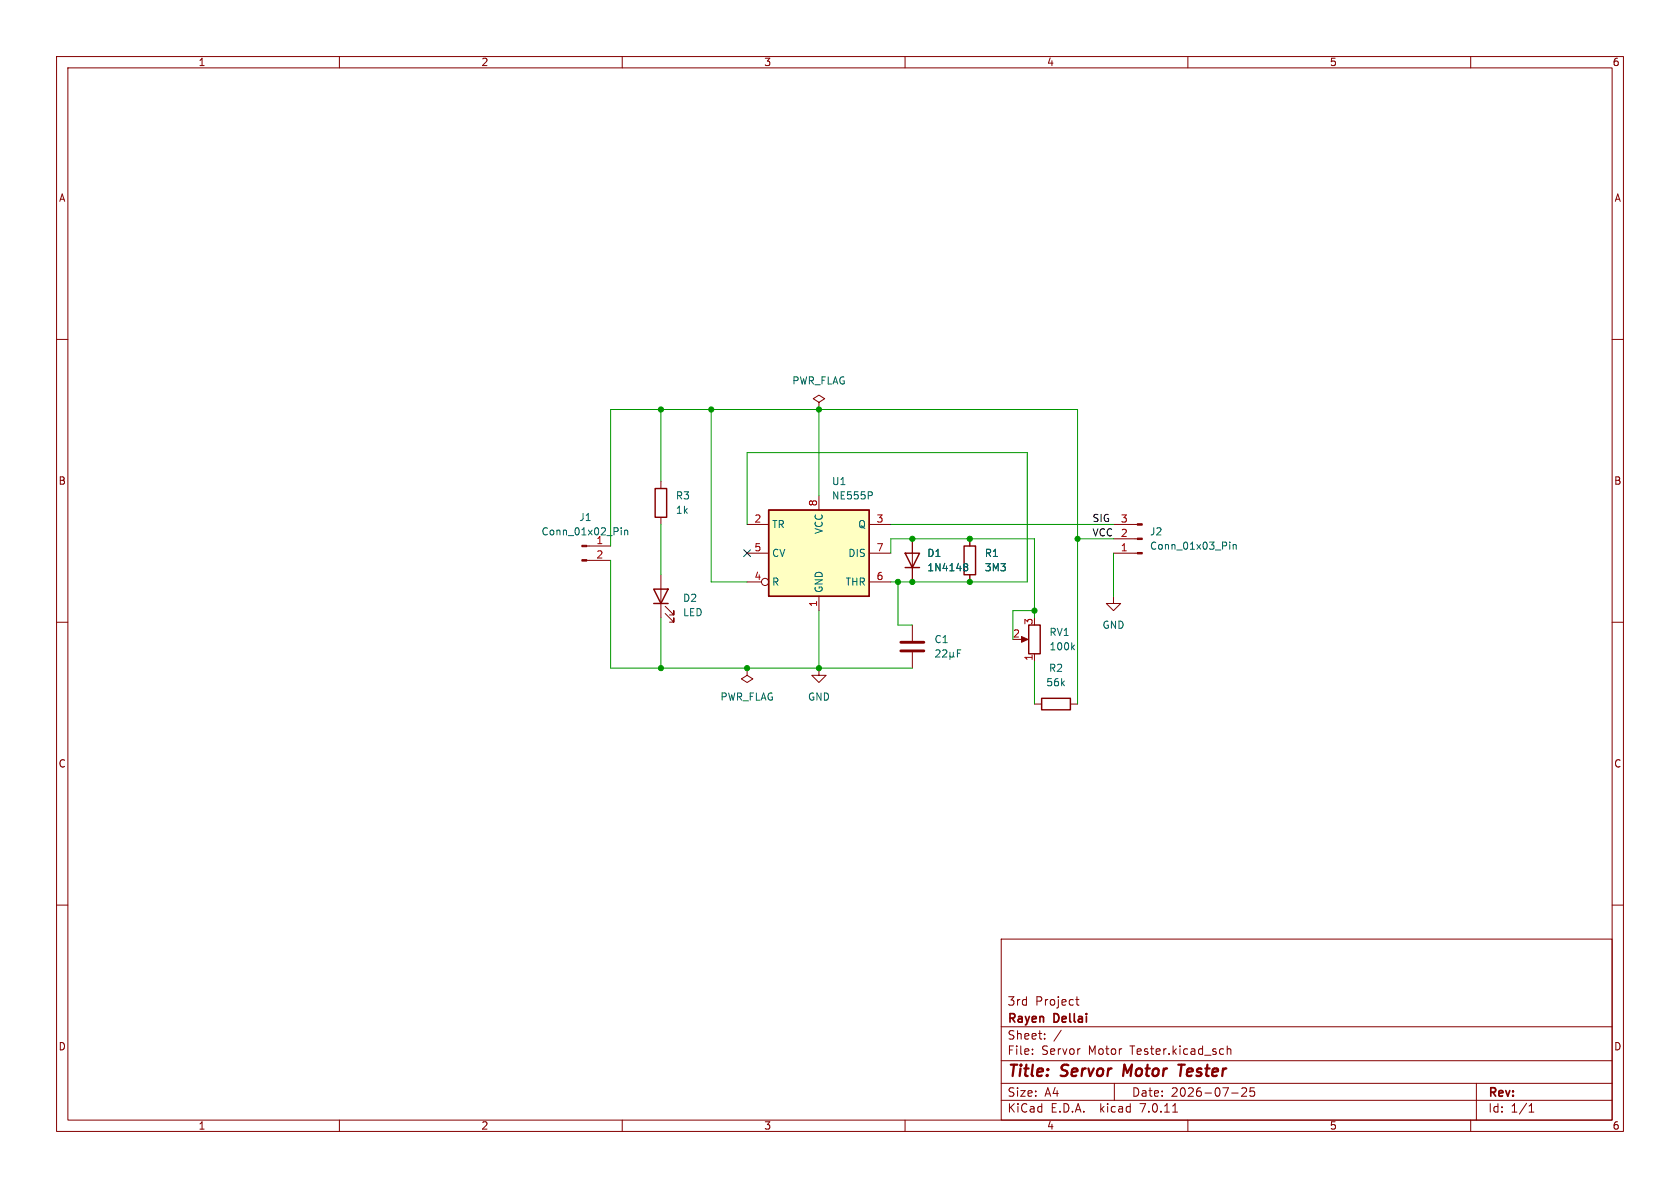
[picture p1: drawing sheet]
(kicad_sch (version 20230121) (generator eeschema)

 (paper "A4")

 (title_block
  (title "Servor Motor Tester")
  (date "2026-07-25")
  (company "Rayen Dellai")
  (comment 1 "3rd Project"))

 (lib_symbols
  (symbol "Connector:Conn_01x02_Pin" (pin_names (offset 1.016) hide) (in_bom yes) (on_board yes)
   (property "Reference" "J" (at 0 2.54 0) (effects (font (size 1.27 1.27))))
   (property "Value" "Conn_01x02_Pin" (at 0 -5.08 0) (effects (font (size 1.27 1.27))))
   (property "Footprint" "" (at 0 0 0) (effects (font (size 1.27 1.27)) hide))
   (property "Datasheet" "~" (at 0 0 0) (effects (font (size 1.27 1.27)) hide))
   (property "ki_locked" "" (at 0 0 0) (effects (font (size 1.27 1.27))))
   (symbol "Conn_01x02_Pin_1_1"
    (polyline (pts (xy 1.27 -2.54) (xy 0.8636 -2.54)) (stroke (width 0.1524) (type default)) (fill (type none)))
    (polyline (pts (xy 1.27 0) (xy 0.8636 0)) (stroke (width 0.1524) (type default)) (fill (type none)))
    (rectangle (start 0.8636 -2.413) (end 0 -2.667) (stroke (width 0.1524) (type default)) (fill (type outline)))
    (rectangle (start 0.8636 0.127) (end 0 -0.127) (stroke (width 0.1524) (type default)) (fill (type outline)))
    (pin passive line (at 5.08 0 180) (length 3.81) (name "Pin_1" (effects (font (size 1.27 1.27)))) (number "1" (effects (font (size 1.27 1.27)))))
    (pin passive line (at 5.08 -2.54 180) (length 3.81) (name "Pin_2" (effects (font (size 1.27 1.27)))) (number "2" (effects (font (size 1.27 1.27)))))))
  (symbol "Connector:Conn_01x03_Pin" (pin_names (offset 1.016) hide) (in_bom yes) (on_board yes)
   (property "Reference" "J" (at 0 5.08 0) (effects (font (size 1.27 1.27))))
   (property "Value" "Conn_01x03_Pin" (at 0 -5.08 0) (effects (font (size 1.27 1.27))))
   (property "Footprint" "" (at 0 0 0) (effects (font (size 1.27 1.27)) hide))
   (property "Datasheet" "~" (at 0 0 0) (effects (font (size 1.27 1.27)) hide))
   (property "ki_locked" "" (at 0 0 0) (effects (font (size 1.27 1.27))))
   (symbol "Conn_01x03_Pin_1_1"
    (polyline (pts (xy 1.27 -2.54) (xy 0.8636 -2.54)) (stroke (width 0.1524) (type default)) (fill (type none)))
    (polyline (pts (xy 1.27 0) (xy 0.8636 0)) (stroke (width 0.1524) (type default)) (fill (type none)))
    (polyline (pts (xy 1.27 2.54) (xy 0.8636 2.54)) (stroke (width 0.1524) (type default)) (fill (type none)))
    (rectangle (start 0.8636 -2.413) (end 0 -2.667) (stroke (width 0.1524) (type default)) (fill (type outline)))
    (rectangle (start 0.8636 0.127) (end 0 -0.127) (stroke (width 0.1524) (type default)) (fill (type outline)))
    (rectangle (start 0.8636 2.667) (end 0 2.413) (stroke (width 0.1524) (type default)) (fill (type outline)))
    (pin passive line (at 5.08 2.54 180) (length 3.81) (name "Pin_1" (effects (font (size 1.27 1.27)))) (number "1" (effects (font (size 1.27 1.27)))))
    (pin passive line (at 5.08 0 180) (length 3.81) (name "Pin_2" (effects (font (size 1.27 1.27)))) (number "2" (effects (font (size 1.27 1.27)))))
    (pin passive line (at 5.08 -2.54 180) (length 3.81) (name "Pin_3" (effects (font (size 1.27 1.27)))) (number "3" (effects (font (size 1.27 1.27)))))))
  (symbol "Device:C" (pin_numbers hide) (pin_names (offset 0.254)) (in_bom yes) (on_board yes)
   (property "Reference" "C" (at 0.635 2.54 0) (effects (font (size 1.27 1.27)) (justify left)))
   (property "Value" "C" (at 0.635 -2.54 0) (effects (font (size 1.27 1.27)) (justify left)))
   (property "Footprint" "" (at 0.9652 -3.81 0) (effects (font (size 1.27 1.27)) hide))
   (property "Datasheet" "~" (at 0 0 0) (effects (font (size 1.27 1.27)) hide))
   (symbol "C_0_1"
    (polyline (pts (xy -2.032 -0.762) (xy 2.032 -0.762)) (stroke (width 0.508) (type default)) (fill (type none)))
    (polyline (pts (xy -2.032 0.762) (xy 2.032 0.762)) (stroke (width 0.508) (type default)) (fill (type none))))
   (symbol "C_1_1"
    (pin passive line (at 0 3.81 270) (length 2.794) (name "~" (effects (font (size 1.27 1.27)))) (number "1" (effects (font (size 1.27 1.27)))))
    (pin passive line (at 0 -3.81 90) (length 2.794) (name "~" (effects (font (size 1.27 1.27)))) (number "2" (effects (font (size 1.27 1.27)))))))
  (symbol "Device:LED" (pin_numbers hide) (pin_names (offset 1.016) hide) (in_bom yes) (on_board yes)
   (property "Reference" "D" (at 0 2.54 0) (effects (font (size 1.27 1.27))))
   (property "Value" "LED" (at 0 -2.54 0) (effects (font (size 1.27 1.27))))
   (property "Footprint" "" (at 0 0 0) (effects (font (size 1.27 1.27)) hide))
   (property "Datasheet" "~" (at 0 0 0) (effects (font (size 1.27 1.27)) hide))
   (symbol "LED_0_1"
    (polyline (pts (xy -1.27 -1.27) (xy -1.27 1.27)) (stroke (width 0.254) (type default)) (fill (type none)))
    (polyline (pts (xy -1.27 0) (xy 1.27 0)) (stroke (width 0) (type default)) (fill (type none)))
    (polyline (pts (xy 1.27 -1.27) (xy 1.27 1.27) (xy -1.27 0) (xy 1.27 -1.27)) (stroke (width 0.254) (type default)) (fill (type none)))
    (polyline (pts (xy -3.048 -0.762) (xy -4.572 -2.286) (xy -3.81 -2.286) (xy -4.572 -2.286) (xy -4.572 -1.524)) (stroke (width 0) (type default)) (fill (type none)))
    (polyline (pts (xy -1.778 -0.762) (xy -3.302 -2.286) (xy -2.54 -2.286) (xy -3.302 -2.286) (xy -3.302 -1.524)) (stroke (width 0) (type default)) (fill (type none))))
   (symbol "LED_1_1"
    (pin passive line (at -3.81 0 0) (length 2.54) (name "K" (effects (font (size 1.27 1.27)))) (number "1" (effects (font (size 1.27 1.27)))))
    (pin passive line (at 3.81 0 180) (length 2.54) (name "A" (effects (font (size 1.27 1.27)))) (number "2" (effects (font (size 1.27 1.27)))))))
  (symbol "Device:R" (pin_numbers hide) (pin_names (offset 0)) (in_bom yes) (on_board yes)
   (property "Reference" "R" (at 2.032 0 90) (effects (font (size 1.27 1.27))))
   (property "Value" "R" (at 0 0 90) (effects (font (size 1.27 1.27))))
   (property "Footprint" "" (at -1.778 0 90) (effects (font (size 1.27 1.27)) hide))
   (property "Datasheet" "~" (at 0 0 0) (effects (font (size 1.27 1.27)) hide))
   (symbol "R_0_1"
    (rectangle (start -1.016 -2.54) (end 1.016 2.54) (stroke (width 0.254) (type default)) (fill (type none))))
   (symbol "R_1_1"
    (pin passive line (at 0 3.81 270) (length 1.27) (name "~" (effects (font (size 1.27 1.27)))) (number "1" (effects (font (size 1.27 1.27)))))
    (pin passive line (at 0 -3.81 90) (length 1.27) (name "~" (effects (font (size 1.27 1.27)))) (number "2" (effects (font (size 1.27 1.27)))))))
  (symbol "Device:R_Potentiometer" (pin_names (offset 1.016) hide) (in_bom yes) (on_board yes)
   (property "Reference" "RV" (at -4.445 0 90) (effects (font (size 1.27 1.27))))
   (property "Value" "R_Potentiometer" (at -2.54 0 90) (effects (font (size 1.27 1.27))))
   (property "Footprint" "" (at 0 0 0) (effects (font (size 1.27 1.27)) hide))
   (property "Datasheet" "~" (at 0 0 0) (effects (font (size 1.27 1.27)) hide))
   (symbol "R_Potentiometer_0_1"
    (polyline (pts (xy 2.54 0) (xy 1.524 0)) (stroke (width 0) (type default)) (fill (type none)))
    (polyline (pts (xy 1.143 0) (xy 2.286 0.508) (xy 2.286 -0.508) (xy 1.143 0)) (stroke (width 0) (type default)) (fill (type outline)))
    (rectangle (start 1.016 2.54) (end -1.016 -2.54) (stroke (width 0.254) (type default)) (fill (type none))))
   (symbol "R_Potentiometer_1_1"
    (pin passive line (at 0 3.81 270) (length 1.27) (name "1" (effects (font (size 1.27 1.27)))) (number "1" (effects (font (size 1.27 1.27)))))
    (pin passive line (at 3.81 0 180) (length 1.27) (name "2" (effects (font (size 1.27 1.27)))) (number "2" (effects (font (size 1.27 1.27)))))
    (pin passive line (at 0 -3.81 90) (length 1.27) (name "3" (effects (font (size 1.27 1.27)))) (number "3" (effects (font (size 1.27 1.27)))))))
  (symbol "Diode:1N4148" (pin_numbers hide) (pin_names hide) (in_bom yes) (on_board yes)
   (property "Reference" "D" (at 0 2.54 0) (effects (font (size 1.27 1.27))))
   (property "Value" "1N4148" (at 0 -2.54 0) (effects (font (size 1.27 1.27))))
   (property "Footprint" "Diode_THT:D_DO-35_SOD27_P7.62mm_Horizontal" (at 0 0 0) (effects (font (size 1.27 1.27)) hide))
   (property "Datasheet" "https://assets.nexperia.com/documents/data-sheet/1N4148_1N4448.pdf" (at 0 0 0) (effects (font (size 1.27 1.27)) hide))
   (property "Sim.Device" "D" (at 0 0 0) (effects (font (size 1.27 1.27)) hide))
   (property "Sim.Pins" "1=K 2=A" (at 0 0 0) (effects (font (size 1.27 1.27)) hide))
   (symbol "1N4148_0_1"
    (polyline (pts (xy -1.27 1.27) (xy -1.27 -1.27)) (stroke (width 0.254) (type default)) (fill (type none)))
    (polyline (pts (xy 1.27 0) (xy -1.27 0)) (stroke (width 0) (type default)) (fill (type none)))
    (polyline (pts (xy 1.27 1.27) (xy 1.27 -1.27) (xy -1.27 0) (xy 1.27 1.27)) (stroke (width 0.254) (type default)) (fill (type none))))
   (symbol "1N4148_1_1"
    (pin passive line (at -3.81 0 0) (length 2.54) (name "K" (effects (font (size 1.27 1.27)))) (number "1" (effects (font (size 1.27 1.27)))))
    (pin passive line (at 3.81 0 180) (length 2.54) (name "A" (effects (font (size 1.27 1.27)))) (number "2" (effects (font (size 1.27 1.27)))))))
  (symbol "Timer:NE555P" (in_bom yes) (on_board yes)
   (property "Reference" "U" (at -10.16 8.89 0) (effects (font (size 1.27 1.27)) (justify left)))
   (property "Value" "NE555P" (at 2.54 8.89 0) (effects (font (size 1.27 1.27)) (justify left)))
   (property "Footprint" "Package_DIP:DIP-8_W7.62mm" (at 16.51 -10.16 0) (effects (font (size 1.27 1.27)) hide))
   (property "Datasheet" "http://www.ti.com/lit/ds/symlink/ne555.pdf" (at 21.59 -10.16 0) (effects (font (size 1.27 1.27)) hide))
   (symbol "NE555P_0_0"
    (pin power_in line (at 0 -10.16 90) (length 2.54) (name "GND" (effects (font (size 1.27 1.27)))) (number "1" (effects (font (size 1.27 1.27)))))
    (pin power_in line (at 0 10.16 270) (length 2.54) (name "VCC" (effects (font (size 1.27 1.27)))) (number "8" (effects (font (size 1.27 1.27))))))
   (symbol "NE555P_0_1"
    (rectangle (start -8.89 -7.62) (end 8.89 7.62) (stroke (width 0.254) (type default)) (fill (type background)))
    (rectangle (start -8.89 -7.62) (end 8.89 7.62) (stroke (width 0.254) (type default)) (fill (type background))))
   (symbol "NE555P_1_1"
    (pin input line (at -12.7 5.08 0) (length 3.81) (name "TR" (effects (font (size 1.27 1.27)))) (number "2" (effects (font (size 1.27 1.27)))))
    (pin output line (at 12.7 5.08 180) (length 3.81) (name "Q" (effects (font (size 1.27 1.27)))) (number "3" (effects (font (size 1.27 1.27)))))
    (pin input inverted (at -12.7 -5.08 0) (length 3.81) (name "R" (effects (font (size 1.27 1.27)))) (number "4" (effects (font (size 1.27 1.27)))))
    (pin input line (at -12.7 0 0) (length 3.81) (name "CV" (effects (font (size 1.27 1.27)))) (number "5" (effects (font (size 1.27 1.27)))))
    (pin input line (at 12.7 -5.08 180) (length 3.81) (name "THR" (effects (font (size 1.27 1.27)))) (number "6" (effects (font (size 1.27 1.27)))))
    (pin input line (at 12.7 0 180) (length 3.81) (name "DIS" (effects (font (size 1.27 1.27)))) (number "7" (effects (font (size 1.27 1.27)))))))
  (symbol "power:GND" (power) (pin_names (offset 0)) (in_bom yes) (on_board yes)
   (property "Reference" "#PWR" (at 0 -6.35 0) (effects (font (size 1.27 1.27)) hide))
   (property "Value" "GND" (at 0 -3.81 0) (effects (font (size 1.27 1.27))))
   (property "Footprint" "" (at 0 0 0) (effects (font (size 1.27 1.27)) hide))
   (property "Datasheet" "" (at 0 0 0) (effects (font (size 1.27 1.27)) hide))
   (symbol "GND_0_1"
    (polyline (pts (xy 0 0) (xy 0 -1.27) (xy 1.27 -1.27) (xy 0 -2.54) (xy -1.27 -1.27) (xy 0 -1.27)) (stroke (width 0) (type default)) (fill (type none))))
   (symbol "GND_1_1"
    (pin power_in line (at 0 0 270) (length 0) hide (name "GND" (effects (font (size 1.27 1.27)))) (number "1" (effects (font (size 1.27 1.27)))))))
  (symbol "power:PWR_FLAG" (power) (pin_numbers hide) (pin_names (offset 0) hide) (in_bom yes) (on_board yes)
   (property "Reference" "#FLG" (at 0 1.905 0) (effects (font (size 1.27 1.27)) hide))
   (property "Value" "PWR_FLAG" (at 0 3.81 0) (effects (font (size 1.27 1.27))))
   (property "Footprint" "" (at 0 0 0) (effects (font (size 1.27 1.27)) hide))
   (property "Datasheet" "~" (at 0 0 0) (effects (font (size 1.27 1.27)) hide))
   (symbol "PWR_FLAG_0_0"
    (pin power_out line (at 0 0 90) (length 0) (name "pwr" (effects (font (size 1.27 1.27)))) (number "1" (effects (font (size 1.27 1.27))))))
   (symbol "PWR_FLAG_0_1"
    (polyline (pts (xy 0 0) (xy 0 1.27) (xy -1.016 1.905) (xy 0 2.54) (xy 1.016 1.905) (xy 0 1.27)) (stroke (width 0) (type default)) (fill (type none))))))

 (junction (at 158.75 102.87) (diameter 0) (color 0 0 0 0))
 (junction (at 132.08 118.11) (diameter 0) (color 0 0 0 0))
 (junction (at 171.45 95.25) (diameter 0) (color 0 0 0 0))
 (junction (at 144.78 72.39) (diameter 0) (color 0 0 0 0))
 (junction (at 161.29 95.25) (diameter 0) (color 0 0 0 0))
 (junction (at 116.84 118.11) (diameter 0) (color 0 0 0 0))
 (junction (at 116.84 72.39) (diameter 0) (color 0 0 0 0))
 (junction (at 125.73 72.39) (diameter 0) (color 0 0 0 0))
 (junction (at 171.45 102.87) (diameter 0) (color 0 0 0 0))
 (junction (at 182.88 107.95) (diameter 0) (color 0 0 0 0))
 (junction (at 161.29 102.87) (diameter 0) (color 0 0 0 0))
 (junction (at 144.78 118.11) (diameter 0) (color 0 0 0 0))
 (junction (at 190.5 95.25) (diameter 0) (color 0 0 0 0))

 (no_connect (at 132.08 97.79))

 (wire (pts (xy 107.95 118.11) (xy 116.84 118.11)) (stroke (width 0) (type default)))
 (wire (pts (xy 190.5 95.25) (xy 196.85 95.25)) (stroke (width 0) (type default)))
 (wire (pts (xy 116.84 72.39) (xy 125.73 72.39)) (stroke (width 0) (type default)))
 (wire (pts (xy 132.08 102.87) (xy 125.73 102.87)) (stroke (width 0) (type default)))
 (wire (pts (xy 116.84 72.39) (xy 116.84 85.09)) (stroke (width 0) (type default)))
 (wire (pts (xy 171.45 102.87) (xy 181.61 102.87)) (stroke (width 0) (type default)))
 (wire (pts (xy 190.5 124.46) (xy 190.5 95.25)) (stroke (width 0) (type default)))
 (wire (pts (xy 116.84 92.71) (xy 116.84 101.6)) (stroke (width 0) (type default)))
 (wire (pts (xy 144.78 118.11) (xy 144.78 107.95)) (stroke (width 0) (type default)))
 (wire (pts (xy 132.08 80.01) (xy 181.61 80.01)) (stroke (width 0) (type default)))
 (wire (pts (xy 181.61 80.01) (xy 181.61 102.87)) (stroke (width 0) (type default)))
 (wire (pts (xy 182.88 95.25) (xy 171.45 95.25)) (stroke (width 0) (type default)))
 (wire (pts (xy 158.75 102.87) (xy 158.75 110.49)) (stroke (width 0) (type default)))
 (wire (pts (xy 144.78 118.11) (xy 161.29 118.11)) (stroke (width 0) (type default)))
 (wire (pts (xy 157.48 92.71) (xy 196.85 92.71)) (stroke (width 0) (type default)))
 (wire (pts (xy 157.48 97.79) (xy 157.48 95.25)) (stroke (width 0) (type default)))
 (wire (pts (xy 158.75 102.87) (xy 157.48 102.87)) (stroke (width 0) (type default)))
 (wire (pts (xy 132.08 92.71) (xy 132.08 80.01)) (stroke (width 0) (type default)))
 (wire (pts (xy 107.95 96.52) (xy 107.95 72.39)) (stroke (width 0) (type default)))
 (wire (pts (xy 190.5 72.39) (xy 144.78 72.39)) (stroke (width 0) (type default)))
 (wire (pts (xy 158.75 102.87) (xy 161.29 102.87)) (stroke (width 0) (type default)))
 (wire (pts (xy 179.07 107.95) (xy 182.88 107.95)) (stroke (width 0) (type default)))
 (wire (pts (xy 116.84 118.11) (xy 132.08 118.11)) (stroke (width 0) (type default)))
 (wire (pts (xy 182.88 124.46) (xy 182.88 116.84)) (stroke (width 0) (type default)))
 (wire (pts (xy 190.5 95.25) (xy 190.5 72.39)) (stroke (width 0) (type default)))
 (wire (pts (xy 161.29 95.25) (xy 171.45 95.25)) (stroke (width 0) (type default)))
 (wire (pts (xy 107.95 72.39) (xy 116.84 72.39)) (stroke (width 0) (type default)))
 (wire (pts (xy 196.85 97.79) (xy 196.85 105.41)) (stroke (width 0) (type default)))
 (wire (pts (xy 179.07 113.03) (xy 179.07 107.95)) (stroke (width 0) (type default)))
 (wire (pts (xy 125.73 102.87) (xy 125.73 72.39)) (stroke (width 0) (type default)))
 (wire (pts (xy 125.73 72.39) (xy 144.78 72.39)) (stroke (width 0) (type default)))
 (wire (pts (xy 182.88 109.22) (xy 182.88 107.95)) (stroke (width 0) (type default)))
 (wire (pts (xy 144.78 72.39) (xy 144.78 87.63)) (stroke (width 0) (type default)))
 (wire (pts (xy 107.95 99.06) (xy 107.95 118.11)) (stroke (width 0) (type default)))
 (wire (pts (xy 132.08 118.11) (xy 144.78 118.11)) (stroke (width 0) (type default)))
 (wire (pts (xy 157.48 95.25) (xy 161.29 95.25)) (stroke (width 0) (type default)))
 (wire (pts (xy 116.84 109.22) (xy 116.84 118.11)) (stroke (width 0) (type default)))
 (wire (pts (xy 182.88 107.95) (xy 182.88 95.25)) (stroke (width 0) (type default)))
 (wire (pts (xy 158.75 110.49) (xy 161.29 110.49)) (stroke (width 0) (type default)))
 (wire (pts (xy 161.29 102.87) (xy 171.45 102.87)) (stroke (width 0) (type default)))

 (label "VCC" (at 193.04 95.25 0) (fields_autoplaced) (effects (font (size 1.27 1.27)) (justify left bottom)))
 (label "SIG" (at 193.04 92.71 0) (fields_autoplaced) (effects (font (size 1.27 1.27)) (justify left bottom)))

 (symbol (lib_id "Diode:1N4148") (at 161.29 99.06 90) (unit 1) (in_bom yes) (on_board yes) (dnp no) (fields_autoplaced)
  (property "Reference" "D1" (at 163.83 97.79 90) (effects (font (size 1.27 1.27)) (justify right)))
  (property "Value" "1N4148" (at 163.83 100.33 90) (effects (font (size 1.27 1.27)) (justify right)))
  (property "Footprint" "Diode_THT:D_DO-35_SOD27_P7.62mm_Horizontal" (at 161.29 99.06 0) (effects (font (size 1.27 1.27)) hide))
  (property "Datasheet" "https://assets.nexperia.com/documents/data-sheet/1N4148_1N4448.pdf" (at 161.29 99.06 0) (effects (font (size 1.27 1.27)) hide))
  (property "Sim.Device" "D" (at 161.29 99.06 0) (effects (font (size 1.27 1.27)) hide))
  (property "Sim.Pins" "1=K 2=A" (at 161.29 99.06 0) (effects (font (size 1.27 1.27)) hide)) (pin "2") (pin "1"))

 (symbol (lib_id "power:PWR_FLAG") (at 132.08 118.11 180) (unit 1) (in_bom yes) (on_board yes) (dnp no) (fields_autoplaced)
  (property "Reference" "#FLG01" (at 132.08 120.015 0) (effects (font (size 1.27 1.27)) hide))
  (property "Value" "PWR_FLAG" (at 132.08 123.19 0) (effects (font (size 1.27 1.27))))
  (property "Footprint" "" (at 132.08 118.11 0) (effects (font (size 1.27 1.27)) hide))
  (property "Datasheet" "~" (at 132.08 118.11 0) (effects (font (size 1.27 1.27)) hide)) (pin "1"))

 (symbol (lib_id "Device:LED") (at 116.84 105.41 90) (unit 1) (in_bom yes) (on_board yes) (dnp no) (fields_autoplaced)
  (property "Reference" "D2" (at 120.65 105.7275 90) (effects (font (size 1.27 1.27)) (justify right)))
  (property "Value" "LED" (at 120.65 108.2675 90) (effects (font (size 1.27 1.27)) (justify right)))
  (property "Footprint" "LED_THT:LED_D3.0mm" (at 116.84 105.41 0) (effects (font (size 1.27 1.27)) hide))
  (property "Datasheet" "~" (at 116.84 105.41 0) (effects (font (size 1.27 1.27)) hide)) (pin "2") (pin "1"))

 (symbol (lib_id "Connector:Conn_01x03_Pin") (at 201.93 95.25 180) (unit 1) (in_bom yes) (on_board yes) (dnp no) (fields_autoplaced)
  (property "Reference" "J2" (at 203.2 93.98 0) (effects (font (size 1.27 1.27)) (justify right)))
  (property "Value" "Conn_01x03_Pin" (at 203.2 96.52 0) (effects (font (size 1.27 1.27)) (justify right)))
  (property "Footprint" "Connector_PinHeader_2.54mm:PinHeader_1x03_P2.54mm_Horizontal" (at 201.93 95.25 0) (effects (font (size 1.27 1.27)) hide))
  (property "Datasheet" "~" (at 201.93 95.25 0) (effects (font (size 1.27 1.27)) hide)) (pin "1") (pin "2") (pin "3"))

 (symbol (lib_id "Device:R") (at 171.45 99.06 0) (unit 1) (in_bom yes) (on_board yes) (dnp no) (fields_autoplaced)
  (property "Reference" "R1" (at 173.99 97.79 0) (effects (font (size 1.27 1.27)) (justify left)))
  (property "Value" "3M3" (at 173.99 100.33 0) (effects (font (size 1.27 1.27)) (justify left)))
  (property "Footprint" "Resistor_THT:R_Axial_DIN0204_L3.6mm_D1.6mm_P7.62mm_Horizontal" (at 169.672 99.06 90) (effects (font (size 1.27 1.27)) hide))
  (property "Datasheet" "~" (at 171.45 99.06 0) (effects (font (size 1.27 1.27)) hide)) (pin "2") (pin "1"))

 (symbol (lib_id "Timer:NE555P") (at 144.78 97.79 0) (unit 1) (in_bom yes) (on_board yes) (dnp no) (fields_autoplaced)
  (property "Reference" "U1" (at 146.9741 85.09 0) (effects (font (size 1.27 1.27)) (justify left)))
  (property "Value" "NE555P" (at 146.9741 87.63 0) (effects (font (size 1.27 1.27)) (justify left)))
  (property "Footprint" "Package_DIP:DIP-8_W7.62mm" (at 161.29 107.95 0) (effects (font (size 1.27 1.27)) hide))
  (property "Datasheet" "http://www.ti.com/lit/ds/symlink/ne555.pdf" (at 166.37 107.95 0) (effects (font (size 1.27 1.27)) hide)) (pin "4") (pin "1") (pin "2") (pin "5") (pin "3") (pin "6") (pin "8") (pin "7"))

 (symbol (lib_id "Device:R") (at 186.69 124.46 90) (unit 1) (in_bom yes) (on_board yes) (dnp no)
  (property "Reference" "R2" (at 186.69 118.11 90) (effects (font (size 1.27 1.27))))
  (property "Value" "56k" (at 186.69 120.65 90) (effects (font (size 1.27 1.27))))
  (property "Footprint" "Resistor_THT:R_Axial_DIN0204_L3.6mm_D1.6mm_P7.62mm_Horizontal" (at 186.69 126.238 90) (effects (font (size 1.27 1.27)) hide))
  (property "Datasheet" "~" (at 186.69 124.46 0) (effects (font (size 1.27 1.27)) hide)) (pin "2") (pin "1"))

 (symbol (lib_id "power:GND") (at 144.78 118.11 0) (unit 1) (in_bom yes) (on_board yes) (dnp no) (fields_autoplaced)
  (property "Reference" "#PWR01" (at 144.78 124.46 0) (effects (font (size 1.27 1.27)) hide))
  (property "Value" "GND" (at 144.78 123.19 0) (effects (font (size 1.27 1.27))))
  (property "Footprint" "" (at 144.78 118.11 0) (effects (font (size 1.27 1.27)) hide))
  (property "Datasheet" "" (at 144.78 118.11 0) (effects (font (size 1.27 1.27)) hide)) (pin "1"))

 (symbol (lib_id "Device:C") (at 161.29 114.3 0) (unit 1) (in_bom yes) (on_board yes) (dnp no) (fields_autoplaced)
  (property "Reference" "C1" (at 165.1 113.03 0) (effects (font (size 1.27 1.27)) (justify left)))
  (property "Value" "22µF" (at 165.1 115.57 0) (effects (font (size 1.27 1.27)) (justify left)))
  (property "Footprint" "Capacitor_THT:C_Disc_D4.3mm_W1.9mm_P5.00mm" (at 162.2552 118.11 0) (effects (font (size 1.27 1.27)) hide))
  (property "Datasheet" "~" (at 161.29 114.3 0) (effects (font (size 1.27 1.27)) hide)) (pin "1") (pin "2"))

 (symbol (lib_id "Device:R") (at 116.84 88.9 0) (unit 1) (in_bom yes) (on_board yes) (dnp no) (fields_autoplaced)
  (property "Reference" "R3" (at 119.38 87.63 0) (effects (font (size 1.27 1.27)) (justify left)))
  (property "Value" "1k" (at 119.38 90.17 0) (effects (font (size 1.27 1.27)) (justify left)))
  (property "Footprint" "Resistor_THT:R_Axial_DIN0204_L3.6mm_D1.6mm_P7.62mm_Horizontal" (at 115.062 88.9 90) (effects (font (size 1.27 1.27)) hide))
  (property "Datasheet" "~" (at 116.84 88.9 0) (effects (font (size 1.27 1.27)) hide)) (pin "2") (pin "1"))

 (symbol (lib_id "Connector:Conn_01x02_Pin") (at 102.87 96.52 0) (unit 1) (in_bom yes) (on_board yes) (dnp no) (fields_autoplaced)
  (property "Reference" "J1" (at 103.505 91.44 0) (effects (font (size 1.27 1.27))))
  (property "Value" "Conn_01x02_Pin" (at 103.505 93.98 0) (effects (font (size 1.27 1.27))))
  (property "Footprint" "Connector_PinHeader_2.54mm:PinHeader_1x02_P2.54mm_Horizontal" (at 102.87 96.52 0) (effects (font (size 1.27 1.27)) hide))
  (property "Datasheet" "~" (at 102.87 96.52 0) (effects (font (size 1.27 1.27)) hide)) (pin "2") (pin "1"))

 (symbol (lib_id "power:PWR_FLAG") (at 144.78 72.39 0) (unit 1) (in_bom yes) (on_board yes) (dnp no) (fields_autoplaced)
  (property "Reference" "#FLG02" (at 144.78 70.485 0) (effects (font (size 1.27 1.27)) hide))
  (property "Value" "PWR_FLAG" (at 144.78 67.31 0) (effects (font (size 1.27 1.27))))
  (property "Footprint" "" (at 144.78 72.39 0) (effects (font (size 1.27 1.27)) hide))
  (property "Datasheet" "~" (at 144.78 72.39 0) (effects (font (size 1.27 1.27)) hide)) (pin "1"))

 (symbol (lib_id "power:GND") (at 196.85 105.41 0) (unit 1) (in_bom yes) (on_board yes) (dnp no) (fields_autoplaced)
  (property "Reference" "#PWR02" (at 196.85 111.76 0) (effects (font (size 1.27 1.27)) hide))
  (property "Value" "GND" (at 196.85 110.49 0) (effects (font (size 1.27 1.27))))
  (property "Footprint" "" (at 196.85 105.41 0) (effects (font (size 1.27 1.27)) hide))
  (property "Datasheet" "" (at 196.85 105.41 0) (effects (font (size 1.27 1.27)) hide)) (pin "1"))

 (symbol (lib_id "Device:R_Potentiometer") (at 182.88 113.03 180) (unit 1) (in_bom yes) (on_board yes) (dnp no)
  (property "Reference" "RV1" (at 185.42 111.76 0) (effects (font (size 1.27 1.27)) (justify right)))
  (property "Value" "100k" (at 185.42 114.3 0) (effects (font (size 1.27 1.27)) (justify right)))
  (property "Footprint" "Potentiometer_THT:Potentiometer_Alps_RK163_Single_Horizontal" (at 182.88 113.03 0) (effects (font (size 1.27 1.27)) hide))
  (property "Datasheet" "~" (at 182.88 113.03 0) (effects (font (size 1.27 1.27)) hide)) (pin "2") (pin "1") (pin "3"))

 (sheet_instances (path "" (page "1"))))
